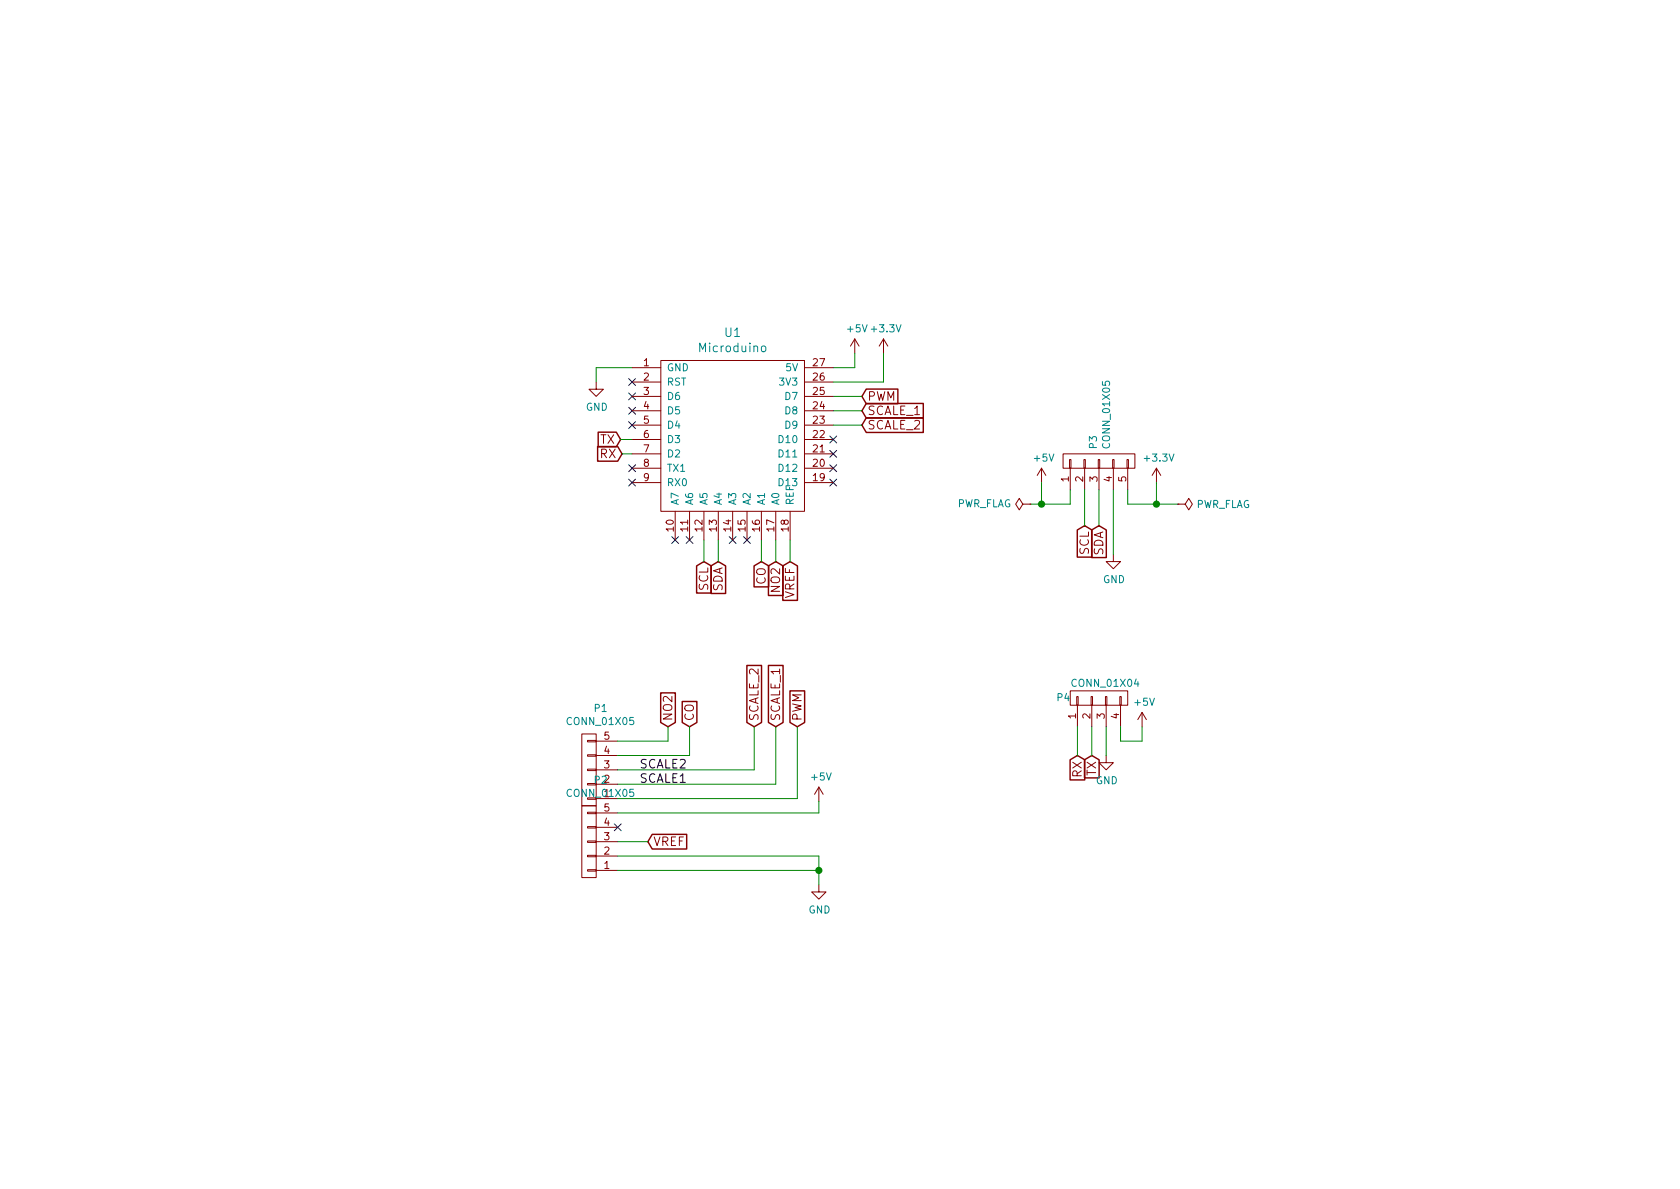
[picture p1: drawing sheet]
<svg xmlns="http://www.w3.org/2000/svg" width="297mm" height="210mm" viewBox="0 0 297 210" stroke-linecap="round" stroke-linejoin="round" font-family="sans-serif">
<g fill="none" stroke="#840000" stroke-width=".18">
<path d="M151.1 59.9l-.7 1.3M151.1 59.9v2.6M151.1 59.9l.8 1.3M156.2 59.9l-.8 1.3M156.2 59.9v2.6M156.2 59.9l.8 1.3M105.4 67.6v1.2h1.3l-1.3 1.3-1.3-1.3h1.3M111.8 65h5M111.8 67.6h5M111.8 70.1h5M111.8 72.6h5M111.8 75.2h5"/>
<path d="M111.8 77.7h5M116.8 63.7h25.4v26.7h-25.4zM142.2 65h5.1M142.2 67.6h5.1M142.2 70.1h5.1M142.2 72.6h5.1M142.2 75.2h5.1M142.2 77.7h5.1M111.8 80.3h5M111.8 82.8h5M111.8 85.3h5M119.4 90.4v5.1"/>
<path d="M121.9 90.4v5.1M124.5 90.4v5.1M127 90.4v5.1M129.5 90.4v5.1M132.1 90.4v5.1M134.6 90.4v5.1M137.2 90.4v5.1M139.7 90.4v5.1M142.2 80.3h5.1M142.2 82.8h5.1M142.2 85.3h5.1M180.8 89.1l-.6-1-.6 1 .6 1.1 .6-1.1h1.3"/>
<path d="M182.1 89.1h.1M184.1 82.8l-.7 1.3M184.1 82.8v2.5M184.1 82.8l.8 1.3M188 80.3h12.7v2.5h-12.7zM189.1 81.3h.3v1.5h-.3zM189.2 82.8v3.8M191.6 81.3h.3v1.5h-.3zM191.8 82.8v3.8M194.2 81.3h.2v1.5h-.2zM194.3 82.8v3.8M196.7 81.3h.3v1.5h-.3z"/>
<path d="M196.8 98v1.3h1.3l-1.3 1.3-1.2-1.3h1.2M196.8 82.8v3.8M199.3 81.3h.2v1.5h-.2zM199.4 82.8v3.8M204.5 82.8l-.8 1.3M204.5 82.8v2.5M204.5 82.8l.7 1.3M208.3 89.1h.1M208.3 89.1h1.2l.7-1 .6 1-.6 1.1-.7-1.1M102.9 129.8h2.5v12.7h-2.5zM103.9 130.9h1.5v.3h-1.5zM103.9 133.5h1.5v.2h-1.5z"/>
<path d="M103.9 136h1.5v.3h-1.5zM103.9 138.6h1.5v.2h-1.5zM105.4 138.7h3.8M105.4 136.1h3.8M105.4 133.6h3.8M105.4 131.1h3.8M144.8 139.2l-.8 1.3M144.8 139.2v2.5M144.8 139.2l.7 1.3M189.2 122.2h10.2v2.5h-10.2zM190.4 123.2h.2v1.5h-.2zM190.5 124.7v3.8"/>
<path d="M192.9 123.2h.3v1.5h-.3zM193 124.7v3.8M195.5 123.2h.2v1.5h-.2zM195.6 133.6v1.3h1.2l-1.2 1.2-1.3-1.2h1.3M195.6 124.7v3.8M198 123.2h.2v1.5h-.2zM198.1 124.7v3.8M201.9 126l-.7 1.2M201.9 126v2.5M201.9 126l.8 1.2M102.9 142.5h2.5v12.7h-2.5zM103.9 143.6h1.5v.3h-1.5z"/>
<path d="M103.9 146.2h1.5v.2h-1.5zM103.9 148.7h1.5v.3h-1.5zM103.9 151.3h1.5v.2h-1.5zM103.9 153.8h1.5v.2h-1.5zM105.4 141.2h3.8M105.4 153.9h3.8M105.4 151.4h3.8M105.4 148.8h3.8M105.4 146.3h3.8M105.4 143.8h3.8M144.8 156.5v1.2h1.2l-1.2 1.3-1.3-1.3h1.3"/>
</g>
<g fill="none" stroke="#008400" stroke-width=".18">
<path d="M109.7 77.7h2.1M111.8 65h-6.4v2.6M147.3 70.1h5.1M147.3 72.6h5.1M147.3 75.2h5.1M151.1 62.5v2.5h-3.8M156.2 62.5v5.1h-8.9M110 80.3h1.8M124.5 95.5v3.8M127 95.5v3.8M134.6 95.5v3.8M137.2 95.5v3.8"/>
<path d="M139.7 95.5v3.8M184.1 85.3v3.8M189.2 86.6v2.5h-7.1M191.8 86.6v6.4M194.3 86.6v6.4M196.8 86.6v11.4M199.4 86.6v2.5h8.9M204.5 85.3v3.8M118.1 128.5v2.6h-8.9M121.9 128.5v5.1h-12.7M133.3 128.5v7.6h-24.1M137.2 128.5v10.2h-28"/>
<path d="M141 128.5v12.7h-31.8M190.5 128.5v5.1M193 128.5v5.1M195.6 128.5v5.1M198.1 128.5v2.6h3.8v-2.6M109.2 151.4h35.6v5.1M109.2 153.9h35.6M109.2 148.8h5.4M144.8 141.7v2.1h-35.6"/>
</g>
<g fill="none" stroke="#840000" stroke-width=".25">
<path d="M105.7 79h3.5l.8 1.3-.8 1.3h-3.5zM105.8 76.4h3.2l.7 1.3-.7 1.3h-3.2zM153.2 73.9h10v2.6h-10l-.8-1.3zM153.2 71.3h10v2.6h-10l-.8-1.3zM153.2 68.8h5.5v2.6h-5.5l-.8-1.3zM190.5 93.7l1.3-.7 1.3 .7v4.8h-2.6zM193 93.7l1.3-.7 1.3 .7v4.9h-2.6zM123.2 100.1l1.3-.8 1.3 .8v4.8h-2.6zM125.7 100.1l1.3-.8 1.3 .8v4.8h-2.6zM132.1 117.7h2.5v10.1l-1.3 .7-1.2-.7zM133.3 100.1l1.3-.8 1.3 .8v3.7h-2.6zM135.9 117.7h2.6v10.1l-1.3 .7-1.3-.7z"/>
<path d="M135.9 100.1l1.3-.8 1.3 .8v5.2h-2.6zM138.4 100.1l1.3-.8 1.3 .8v6.1h-2.6zM116.8 122.5h2.6v5.3l-1.3 .7-1.3-.7zM120.6 124h2.6v3.8l-1.3 .7-1.3-.7zM139.7 122.2h2.6v5.6l-1.3 .7-1.3-.7zM189.2 134.4l1.3-.8 1.3 .8v3.5h-2.6zM191.7 134.4l1.3-.8 1.3 .8v3.2h-2.6zM115.3 147.5h6.1v2.6h-6.1l-.7-1.3z"/>
</g>
<g fill="#008400" stroke="#008400" stroke-width=".25">
<circle cx="144.8" cy="153.9" r=".51"/>
<circle cx="184.2" cy="89.1" r=".51"/>
<circle cx="204.5" cy="89.1" r=".51"/>
</g>
<g fill="none" stroke="#000084" stroke-width=".18">
<path d="M111.2 66.9l1.2 1.3M111.2 69.5l1.2 1.2M111.2 72l1.2 1.2M111.2 74.6l1.2 1.2M112.4 66.9l-1.2 1.3M112.4 69.5l-1.2 1.2M112.4 72l-1.2 1.2M112.4 74.6l-1.2 1.2M146.7 77.1l1.2 1.2M146.7 79.6l1.2 1.3M147.9 77.1l-1.2 1.2M147.9 79.6l-1.2 1.3"/>
<path d="M111.2 84.7l1.2 1.2M111.2 82.2l1.2 1.2M112.4 82.2l-1.2 1.2M112.4 84.7l-1.2 1.2M118.8 94.9l1.2 1.2M120 94.9l-1.2 1.2M121.3 94.9l1.2 1.2M122.5 94.9l-1.2 1.2M128.9 94.9l1.2 1.2M130.1 94.9l-1.2 1.2M131.5 94.9l1.2 1.2M132.7 94.9l-1.2 1.2"/>
<path d="M146.7 82.2l1.2 1.2M146.7 84.7l1.2 1.2M147.9 82.2l-1.2 1.2M147.9 84.7l-1.2 1.2M108.6 145.7l1.2 1.2M109.8 145.7l-1.2 1.2"/>
</g>
<path d="M134.7 61.3l.2-.1 .4 .1 .1 .6-.1 .2-.4 .1-.2-.2z" fill="none" stroke="#008484" stroke-width=".18"/>
<g font-size="2.1" fill="#008484">
<text x="128.2" y="59.6">U1</text>
<text x="123.8" y="62.3">Microduino</text>
</g>
<g font-size="2.1" fill="#840000">
<text x="153.3" y="70.9">PWM</text>
<text x="153.3" y="75.9">SCALE_2</text>
<text x="153.3" y="73.4">SCALE_1</text>
<text x="106.1" y="78.5">TX</text>
<text x="106.1" y="81">RX</text>
<text x="192.5" y="98.1" transform="rotate(-90 192.5 98.1)">SCL</text>
<text x="195.1" y="98.3" transform="rotate(-90 195.1 98.3)">SDA</text>
<text x="125.2" y="104.5" transform="rotate(-90 125.2 104.5)">SCL</text>
<text x="127.8" y="104.7" transform="rotate(-90 127.8 104.7)">SDA</text>
<text x="135.4" y="103.4" transform="rotate(-90 135.4 103.4)">CO</text>
<text x="137.9" y="104.6" transform="rotate(-90 137.9 104.6)">NO2</text>
<text x="140.5" y="105.9" transform="rotate(-90 140.5 105.9)">VREF</text>
<text x="118.9" y="127.6" transform="rotate(-90 118.9 127.6)">NO2</text>
<text x="122.7" y="127.6" transform="rotate(-90 122.7 127.6)">CO</text>
<text x="134.1" y="127.6" transform="rotate(-90 134.1 127.6)">SCALE_2</text>
<text x="137.9" y="127.6" transform="rotate(-90 137.9 127.6)">SCALE_1</text>
<text x="141.7" y="127.6" transform="rotate(-90 141.7 127.6)">PWM</text>
<text x="191.3" y="137.5" transform="rotate(-90 191.3 137.5)">RX</text>
<text x="193.8" y="137.2" transform="rotate(-90 193.8 137.2)">TX</text>
<text x="115.5" y="149.6">VREF</text>
</g>
<g font-size="2.1">
<text x="113" y="135.9">SCALE2</text>
<text x="113" y="138.4">SCALE1</text>
</g>
<g font-size="1.8" fill="#008484">
<text x="149.9" y="58.8">+5V +3.3V</text>
<text x="117.9" y="65.7">GND</text>
<text x="139.1" y="65.7">5V</text>
<text x="117.9" y="68.2">RST</text>
<text x="117.9" y="70.7">D6</text>
<text x="138.1" y="68.2">3V3</text>
<text x="139" y="70.7">D7</text>
<text x="103.6" y="72.6">GND</text>
<text x="117.9" y="73.3">D5</text>
<text x="117.9" y="75.8">D4</text>
<text x="139" y="75.8">D9</text>
<text x="139" y="73.3">D8</text>
<text x="117.9" y="78.4">D3</text>
<text x="117.9" y="80.9">D2</text>
<text x="117.9" y="83.4">TX1</text>
<text x="138" y="83.4">D12</text>
<text x="138" y="80.9">D11</text>
<text x="138" y="78.4">D10</text>
<text x="182.9" y="81.6">+5V</text>
<text x="194" y="79.3" transform="rotate(-90 194 79.3)">P3</text>
<text x="196.3" y="79" transform="rotate(-90 196.3 79)">CONN_01X05</text>
<text x="202.5" y="81.6">+3.3V</text>
<text x="117.9" y="86">RX0</text>
<text x="120" y="89.4" transform="rotate(-90 120 89.4)">A7</text>
<text x="122.6" y="89.4" transform="rotate(-90 122.6 89.4)">A6</text>
<text x="125.1" y="89.4" transform="rotate(-90 125.1 89.4)">A5</text>
<text x="127.6" y="89.4" transform="rotate(-90 127.6 89.4)">A4</text>
<text x="130.2" y="89.4" transform="rotate(-90 130.2 89.4)">A3</text>
<text x="132.7" y="89.4" transform="rotate(-90 132.7 89.4)">A2</text>
<text x="135.3" y="89.4" transform="rotate(-90 135.3 89.4)">A1</text>
<text x="137.8" y="89.4" transform="rotate(-90 137.8 89.4)">A0</text>
<text x="138" y="86">D13</text>
<text x="140.3" y="89.4" transform="rotate(-90 140.3 89.4)">REF</text>
<text x="169.1" y="89.7">PWR_FLAG</text>
<text x="211.4" y="89.8">PWR_FLAG</text>
<text x="195" y="103.1">GND</text>
<text x="105.1" y="125.9">P1</text>
<text x="186.9" y="124">P4</text>
<text x="189.8" y="121.5">CONN_01X04</text>
<text x="200.7" y="124.8">+5V</text>
<text x="100.5" y="128.2">CONN_01X05</text>
<text x="100.5" y="140.9">CONN_01X05</text>
<text x="105.1" y="138.6">P22</text>
<text x="106.8" y="141">1</text>
<text x="143.6" y="138">+5V</text>
<text x="193.8" y="138.7">GND</text>
<text x="143" y="161.5">GND</text>
</g>
<g font-size="1.8" fill="#840000">
<text x="113.8" y="64.8">1</text>
<text x="143.8" y="64.8">27</text>
<text x="113.8" y="67.3">2</text>
<text x="113.8" y="69.8">3</text>
<text x="143.8" y="69.8">25</text>
<text x="143.8" y="67.3">26</text>
<text x="113.8" y="72.4">4</text>
<text x="113.8" y="74.9">5</text>
<text x="113.8" y="77.5">6</text>
<text x="143.8" y="77.5">22</text>
<text x="143.8" y="74.9">23</text>
<text x="143.8" y="72.4">24</text>
<text x="113.8" y="80">7</text>
<text x="113.8" y="82.5">8</text>
<text x="143.8" y="82.5">20</text>
<text x="143.8" y="80">21</text>
<text x="113.8" y="85.1">9</text>
<text x="143.8" y="85.1">19</text>
<text x="189" y="85.2" transform="rotate(-90 189 85.2)">1</text>
<text x="191.5" y="85.2" transform="rotate(-90 191.5 85.2)">2</text>
<text x="194.1" y="85.2" transform="rotate(-90 194.1 85.2)">3</text>
<text x="196.6" y="85.2" transform="rotate(-90 196.6 85.2)">4</text>
<text x="199.1" y="85.2" transform="rotate(-90 199.1 85.2)">5</text>
<text x="119.1" y="93.9" transform="rotate(-90 119.1 93.9)">10</text>
<text x="121.7" y="93.9" transform="rotate(-90 121.7 93.9)">11</text>
<text x="124.2" y="93.9" transform="rotate(-90 124.2 93.9)">12</text>
<text x="126.7" y="93.9" transform="rotate(-90 126.7 93.9)">13</text>
<text x="129.3" y="93.9" transform="rotate(-90 129.3 93.9)">14</text>
<text x="131.8" y="93.9" transform="rotate(-90 131.8 93.9)">15</text>
<text x="134.4" y="93.9" transform="rotate(-90 134.4 93.9)">16</text>
<text x="136.9" y="93.9" transform="rotate(-90 136.9 93.9)">17</text>
<text x="139.4" y="93.9" transform="rotate(-90 139.4 93.9)">18</text>
<text x="106.8" y="130.8">5</text>
<text x="190.2" y="127.1" transform="rotate(-90 190.2 127.1)">1</text>
<text x="192.8" y="127.1" transform="rotate(-90 192.8 127.1)">2</text>
<text x="195.3" y="127.1" transform="rotate(-90 195.3 127.1)">3</text>
<text x="197.9" y="127.1" transform="rotate(-90 197.9 127.1)">4</text>
<text x="106.8" y="135.9">3</text>
<text x="106.8" y="133.3">4</text>
<text x="106.8" y="143.5">5</text>
<text x="106.8" y="148.6">3</text>
<text x="106.8" y="146">4</text>
<text x="106.8" y="153.7">1</text>
<text x="106.8" y="151.1">2</text>
</g>
</svg>
